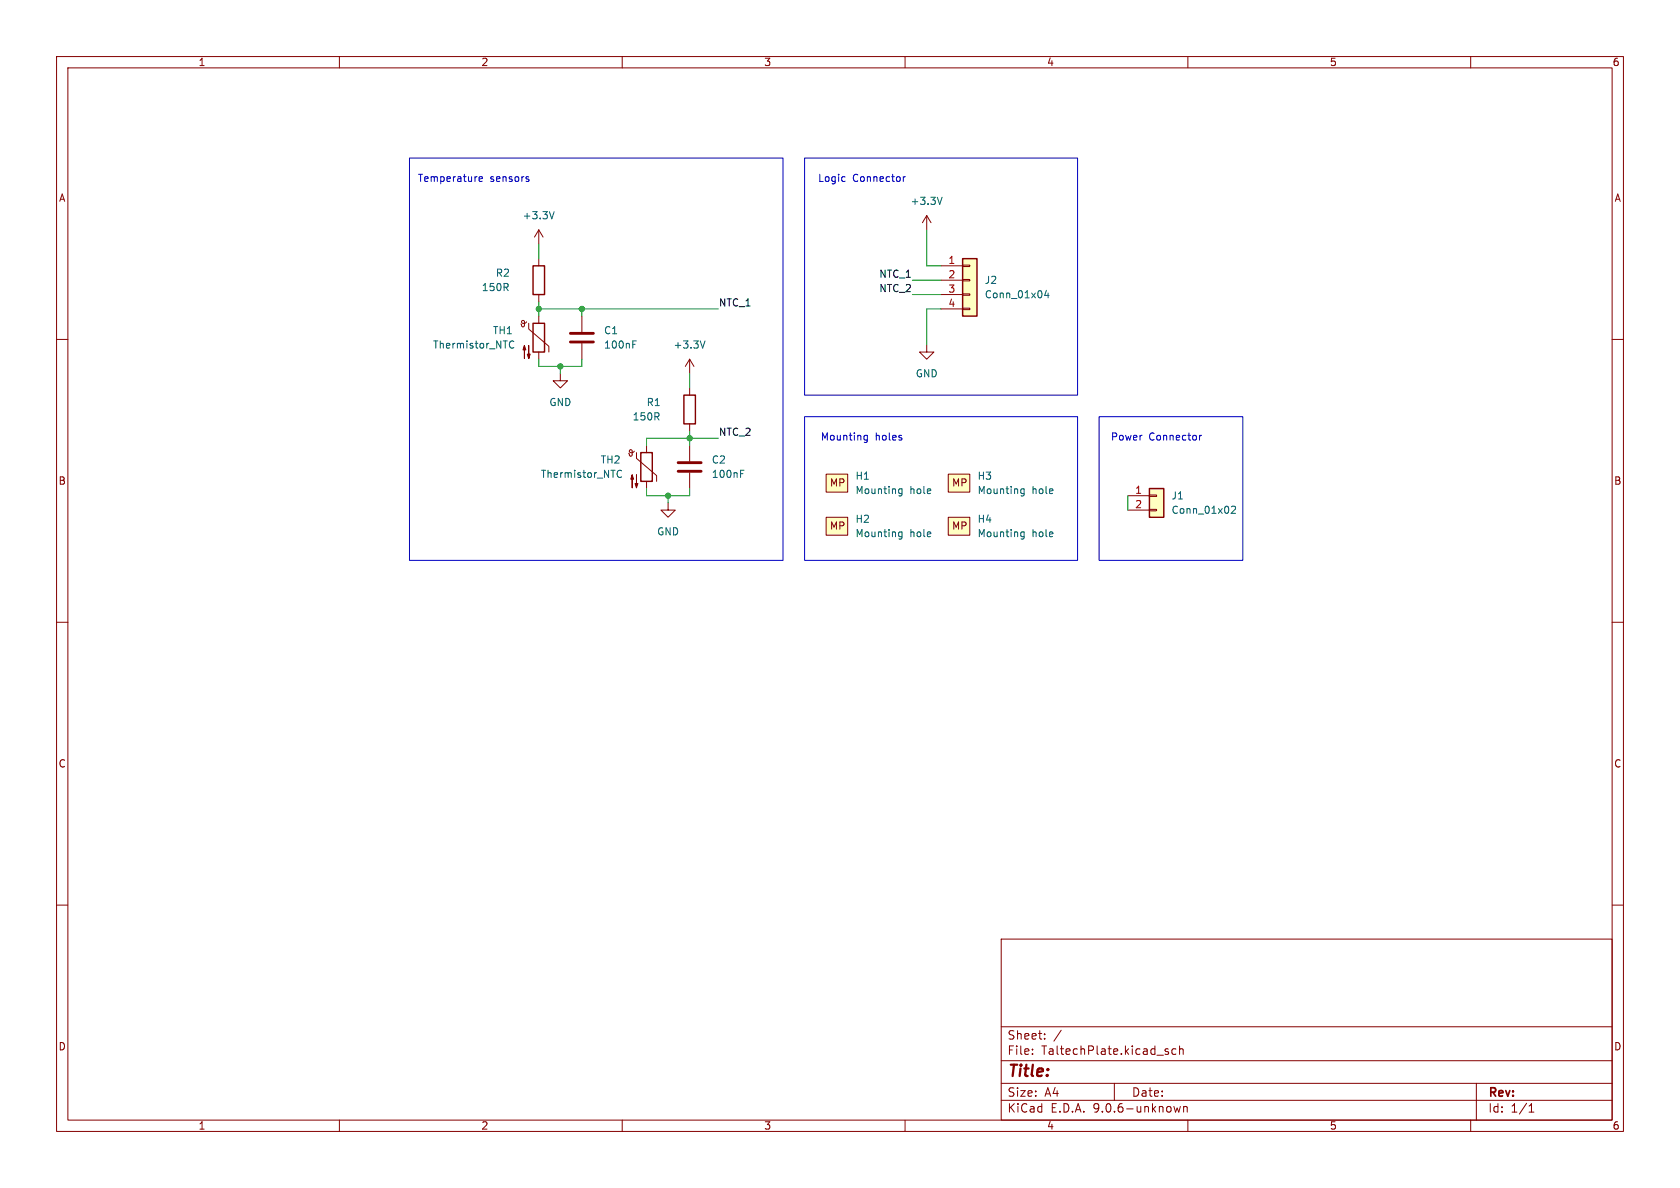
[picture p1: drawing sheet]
<svg xmlns="http://www.w3.org/2000/svg" width="297mm" height="210mm" viewBox="0 0 297 210" stroke-linecap="round" stroke-linejoin="round" font-family="sans-serif">
<g fill="none" stroke="#840000" stroke-width=".18">
<path d="M10 10h277v190h-277zM12 12h273v186h-273zM60 10v2M110 10v2M160 10v2M210 10v2M260 10v2M10 60h2M99.1 66v1.3h1.2l-1.2 1.3-1.3-1.3h1.3M285 60h2M10 110h2M285 110h2"/>
<path d="M10 160h2M177 166h108v32h-108zM285 160h2M60 198v2M110 198v2M160 198v2M177 194.5h108M177 191.5h108M177 187.5h108M177 181.5h108M182.5 186.3v.1M182.5 185.5v.1"/>
<path d="M184.7 183.6v.1M184.7 182.8v.1M187.6 182.1l-1.3 2M197 191.5v3M206 185.8l.5 .2 .1 .1-.1 .2-.4 .1M206 185.5h.5M207.5 195.6l.3 1 .3-.7 .3 .7 .3-1M207.9 185.5l-.4-.1-.3 .3v.4l.1 .2h.6M208.5 185.5l.2-.1 .4 .1 .1 .9M208.5 184.9v1.5M209.2 195.6v1M209.2 195.7l.3-.1 .3 .1 .1 .9"/>
<path d="M210 198v2M260 198v2M261 191.5v6.5M270.3 196.6h.9M270.3 195.5l.4-.4v1.5"/>
</g>
<path d="M167.6 91.4h3.8v3.2h-3.8z" fill="#ffffc2"/>
<path d="M167.6 91.4h3.8v3.2h-3.8z" fill="none" stroke="#840000" stroke-width=".18"/>
<path d="M180.5 94.8l.2 .1 .4-.1M181.1 94v1.1l-.3 .2-.3-.1M181.1 94.1l-.4-.1-.2 .2" fill="none" stroke="#006464" stroke-width=".18"/>
<path d="M146 91.4h3.9v3.2h-3.9z" fill="#ffffc2"/>
<path d="M146 91.4h3.9v3.2h-3.9z" fill="none" stroke="#840000" stroke-width=".18"/>
<path d="M158.9 94.8l.2 .1 .4-.1M159.5 94v1.1l-.3 .2-.3-.1M159.5 94.1l-.4-.1-.2 .2" fill="none" stroke="#006464" stroke-width=".18"/>
<path d="M203.2 86.4h2.5v5h-2.5z" fill="#ffffc2"/>
<path d="M203.2 86.4h2.5v5h-2.5z" fill="none" stroke="#840000" stroke-width=".25"/>
<path d="M199.4 87.6h3.8M199.4 90.2h3.8M203.2 87.5h1.3v.3h-1.3zM203.2 90h1.3v.3h-1.3z" fill="none" stroke="#840000" stroke-width=".18"/>
<path d="M217.7 89.6l.5-.1 .2 .3-.8 .9h.8" fill="none" stroke="#006464" stroke-width=".18"/>
<path d="M170.2 45.7h2.5v10.2h-2.5z" fill="#ffffc2"/>
<path d="M94.2 47h2.1v5.1h-2.1zM94.2 57.2h2.1v5h-2.1zM170.2 45.7h2.5v10.2h-2.5zM120.9 69.9h2v5h-2zM113.3 80h2v5.1h-2z" fill="none" stroke="#840000" stroke-width=".25"/>
<g fill="none" stroke="#840000" stroke-width=".18">
<path d="M163.8 38.1l-.7 1.3M163.8 38.1l.8 1.3M163.8 38.1v2.5M93.1 56.9l-.3 .2-.3 .1-.2-.2-.1-.2 .3-.2 .2 .2v.8l-.2 .2-.2-.1-.2-.4M93.5 57.2v1l3.5 3v1M95.2 40.6v2.6M95.2 45.7v1.3M95.2 52.1v1.2M95.2 55.9v1.3M95.2 40.6l-.7 1.3M95.2 40.6l.8 1.3M102.9 55.9v2.8"/>
<path d="M166.4 47h3.8M166.4 49.5h3.8M166.4 52.1h3.8M166.4 54.6h3.8M170.2 46.9h1.2v.2h-1.2zM170.2 49.4h1.2v.3h-1.2zM170.2 51.9h1.2v.3h-1.2zM170.2 54.5h1.2v.2h-1.2zM95.2 62.2v1.3M102.9 60.7v2.8M112.1 79.8l-.2 .2h-.3l-.3-.1v-.3l.3-.1 .2 .2v.7l-.2 .2h-.3l-.2-.5M114.3 78.7v1.3"/>
<path d="M121.9 63.5v2.5M121.9 68.6v1.3M121.9 74.9v1.3M121.9 78.7v2.8M121.9 63.5l-.7 1.3M121.9 63.5l.8 1.3M163.8 61v1.2h1.3l-1.3 1.3-1.2-1.3h1.2M112.5 80v1l3.6 3.1v1M114.3 85.1v1.3M118.1 88.9v1.3h1.3l-1.3 1.2-1.3-1.2h1.3M121.9 83.6v2.8"/>
</g>
<g fill="none" stroke="#006464" stroke-width=".18">
<path d="M98 37.4l-.5 1.3M166.6 34.9l-.5 1.2M185 51.3l-.3 .9h.8M185.3 51.8v.8M90 61l.3 .5h.3l.2-.1M90.8 60.4l-.2-.1h-.3l-.3 .5M111.9 60.3h.6M111.9 60.9h.4M124.6 60.3l-.4 1.2M109.1 83.9l.2 .4 .3 .1 .3-.1M109.9 83.3l-.3-.2-.3 .1-.2 .5M130.9 83.7h.4"/>
<path d="M130.9 83.1h.6"/>
</g>
<path d="M100.8 58.9h4.1M100.8 60.5h4.1M119.9 81.8h4.1M119.9 83.3h4.1" fill="none" stroke="#840000" stroke-width=".51"/>
<g fill="#840000" stroke="#840000" stroke-width=".18">
<path d="M92.7 61.1l.3 .7h-.5l.2-.7v2.3z"/>
<path d="M93.5 61.1v2.3l-.3-.8h.5l-.2 .8z"/>
<path d="M111.8 83.9l.2 .8h-.5l.3-.8v2.3z"/>
<path d="M112.5 83.9v2.3l-.2-.7h.5l-.3 .7z"/>
</g>
<path d="M146 83.8h3.9v3.2h-3.9z" fill="#ffffc2"/>
<path d="M146 83.8h3.9v3.2h-3.9z" fill="none" stroke="#840000" stroke-width=".18"/>
<path d="M158.9 87.1l.2 .2 .4-.1M159.5 86.4v1l-.3 .3-.3-.1M159.5 86.5l-.4-.1-.2 .1" fill="none" stroke="#006464" stroke-width=".18"/>
<path d="M167.6 83.8h3.8v3.2h-3.8z" fill="#ffffc2"/>
<path d="M167.6 83.8h3.8v3.2h-3.8z" fill="none" stroke="#840000" stroke-width=".18"/>
<path d="M180.5 87.1l.2 .2 .4-.1M181.1 86.4v1l-.3 .3-.3-.1M181.1 86.5l-.4-.1-.2 .1" fill="none" stroke="#006464" stroke-width=".18"/>
<g fill="none" stroke="#009600" stroke-width=".18">
<path d="M95.2 54.6h31.8M95.2 43.2v2.5M95.2 53.3v2.6M102.9 54.6v1.3M161.3 49.5h5.1M161.3 52.1h5.1M163.8 40.6v6.4h2.6M166.4 54.6h-2.6v6.4M95.2 63.5v1.3h7.7v-1.3M99.1 64.8v1.2M121.9 66v2.6M121.9 76.2v2.5"/>
<path d="M127 77.5h-12.7v1.2M114.3 86.4v1.2h7.6v-1.2M118.1 87.6v1.3M199.4 87.6v2.6"/>
</g>
<g fill="none" stroke="#0000c2" stroke-width=".18">
<path d="M72.4 27.9h66v71.2h-66zM84.7 31.7l.6-.2-.1-.2-.3-.1-.2 .2 .1 .6h.4M93.3 31.7l.2 .1-.2 .3M93.3 31.2l.2 .1M142.2 27.9h48.3v42h-48.3zM149.3 31.2l.1 .1M149.4 32l-.1 .1M159.7 31.2v.9M160.1 31.2l-.4 .3M142.2 73.7h48.3v25.4h-48.3zM152.8 77.7l.2 .1 .3-.1M153.3 77v1l-.2 .2h-.3"/>
<path d="M153.3 77h-.3l-.2 .1M194.3 73.7h25.4v25.4h-25.4zM212.1 77v.8M212.4 77l-.3 .2"/>
</g>
<g fill="#009600" stroke="#009600" stroke-width=".18">
<circle cx="118.1" cy="87.6" r=".46"/>
<circle cx="121.9" cy="77.5" r=".46"/>
<circle cx="95.2" cy="54.6" r=".46"/>
<circle cx="102.9" cy="54.6" r=".46"/>
<circle cx="99.1" cy="64.8" r=".46"/>
</g>
<text font-size="2.8" fill="#840000" x="178" y="190.9">Title:</text>
<g font-size="2.1" fill="#840000">
<text x="178" y="184">Sheet:</text>
<text x="178" y="186.7">File:</text>
<text x="184.1" y="186.7">TaltechPlate.kicad_sch</text>
<text x="178" y="196.9">KiCad</text>
<text x="178" y="194.1">Size:</text>
<text x="184.7" y="194.1">A4</text>
<text x="185.7" y="196.9">E.D.A.</text>
<text x="193.3" y="196.9">9.0.6-unknown</text>
<text x="200" y="194.1">Date:</text>
<text x="263" y="194.3">Rev:</text>
<text x="263" y="196.9">Id:</text>
<text x="267.1" y="196.9">1/1</text>
</g>
<g font-size="1.8" fill="#840000">
<text x="35" y="11.9">1</text>
<text x="85" y="11.9">2</text>
<text x="135" y="11.9">3</text>
<text x="185" y="11.9">4</text>
<text x="235" y="11.9">5</text>
<text x="285" y="11.9">6</text>
<text x="10.3" y="35.9">A</text>
<text x="285.3" y="35.9">A</text>
<text x="10.3" y="85.9">B</text>
<text x="146.1" y="86.2">MP</text>
<text x="167.7" y="86.2">MP</text>
<text x="285.3" y="85.9">B</text>
<text x="146.1" y="93.8">MP</text>
<text x="167.7" y="93.8">MP</text>
<text x="10.3" y="135.9">C</text>
<text x="285.3" y="135.9">C</text>
<text x="10.3" y="185.9">D</text>
<text x="285.3" y="185.9">D</text>
<text x="35" y="199.9">1</text>
<text x="85" y="199.9">2</text>
<text x="135" y="199.9">3</text>
<text x="185" y="199.9">4</text>
<text x="235" y="199.9">5</text>
<text x="285" y="199.9">6</text>
</g>
<g font-size="1.8" fill="#0000c2">
<text x="73.8" y="32.4">Temperature</text>
<text x="86.6" y="32.4">sensors</text>
<text x="144.5" y="32.4">Logic</text>
<text x="150.7" y="32.4">Connector</text>
<text x="145" y="78.1">Mounting</text>
<text x="154.7" y="78.1">holes</text>
<text x="196.3" y="78.1">Power</text>
<text x="203.1" y="78.1">Connector</text>
</g>
<g font-size="1.8" fill="#006464">
<text x="92.3" y="39">+3.3V</text>
<text x="160.9" y="36.4">+3.3V</text>
<text x="85.1" y="51.7">150R</text>
<text x="87.6" y="49.1">R2</text>
<text x="174" y="50.4">J2</text>
<text x="174" y="52.9">Conn_01x04</text>
<text x="87" y="59.3">TH1</text>
<text x="106.7" y="59.3">C1</text>
<text x="76.5" y="61.8">Thermistor_NTC</text>
<text x="106.7" y="61.8">100nF</text>
<text x="119" y="61.8">+3.3V</text>
<text x="97" y="72">GND</text>
<text x="114.2" y="72">R1</text>
<text x="161.8" y="66.9">GND</text>
<text x="111.7" y="74.5">150R</text>
<text x="106.1" y="82.1">TH2</text>
<text x="125.7" y="82.1">C2</text>
<text x="95.5" y="84.7">Thermistor_NTC</text>
<text x="125.7" y="84.7">100nF</text>
<text x="151.1" y="87.5">Mounting</text>
<text x="151.1" y="85">H1</text>
<text x="160.8" y="87.5">hole</text>
<text x="172.7" y="87.5">Mounting</text>
<text x="172.7" y="85">H3</text>
<text x="182.4" y="87.5">hole</text>
<text x="207" y="88.5">J1</text>
<text x="116.1" y="94.8">GND</text>
<text x="151.1" y="95.2">Mounting</text>
<text x="151.1" y="92.6">H2</text>
<text x="160.8" y="95.2">hole</text>
<text x="172.7" y="95.2">Mounting</text>
<text x="172.7" y="92.6">H4</text>
<text x="182.4" y="95.2">hole</text>
<text x="207" y="91">Conn_01x02</text>
</g>
<g font-size="1.8" fill="#a90000">
<text x="167.6" y="46.7">1</text>
<text x="167.6" y="49.3">2</text>
<text x="167.6" y="51.8">3</text>
<text x="167.6" y="54.4">4</text>
<text x="200.6" y="87.4">1</text>
<text x="200.6" y="89.9">2</text>
</g>
<g font-size="1.8" fill="#0f0f0f">
<text x="155.3" y="49.2">NTC_1</text>
<text x="155.3" y="51.7">NTC_2</text>
<text x="127" y="54.3">NTC_1</text>
<text x="127" y="77.1">NTC_2</text>
</g>
</svg>
